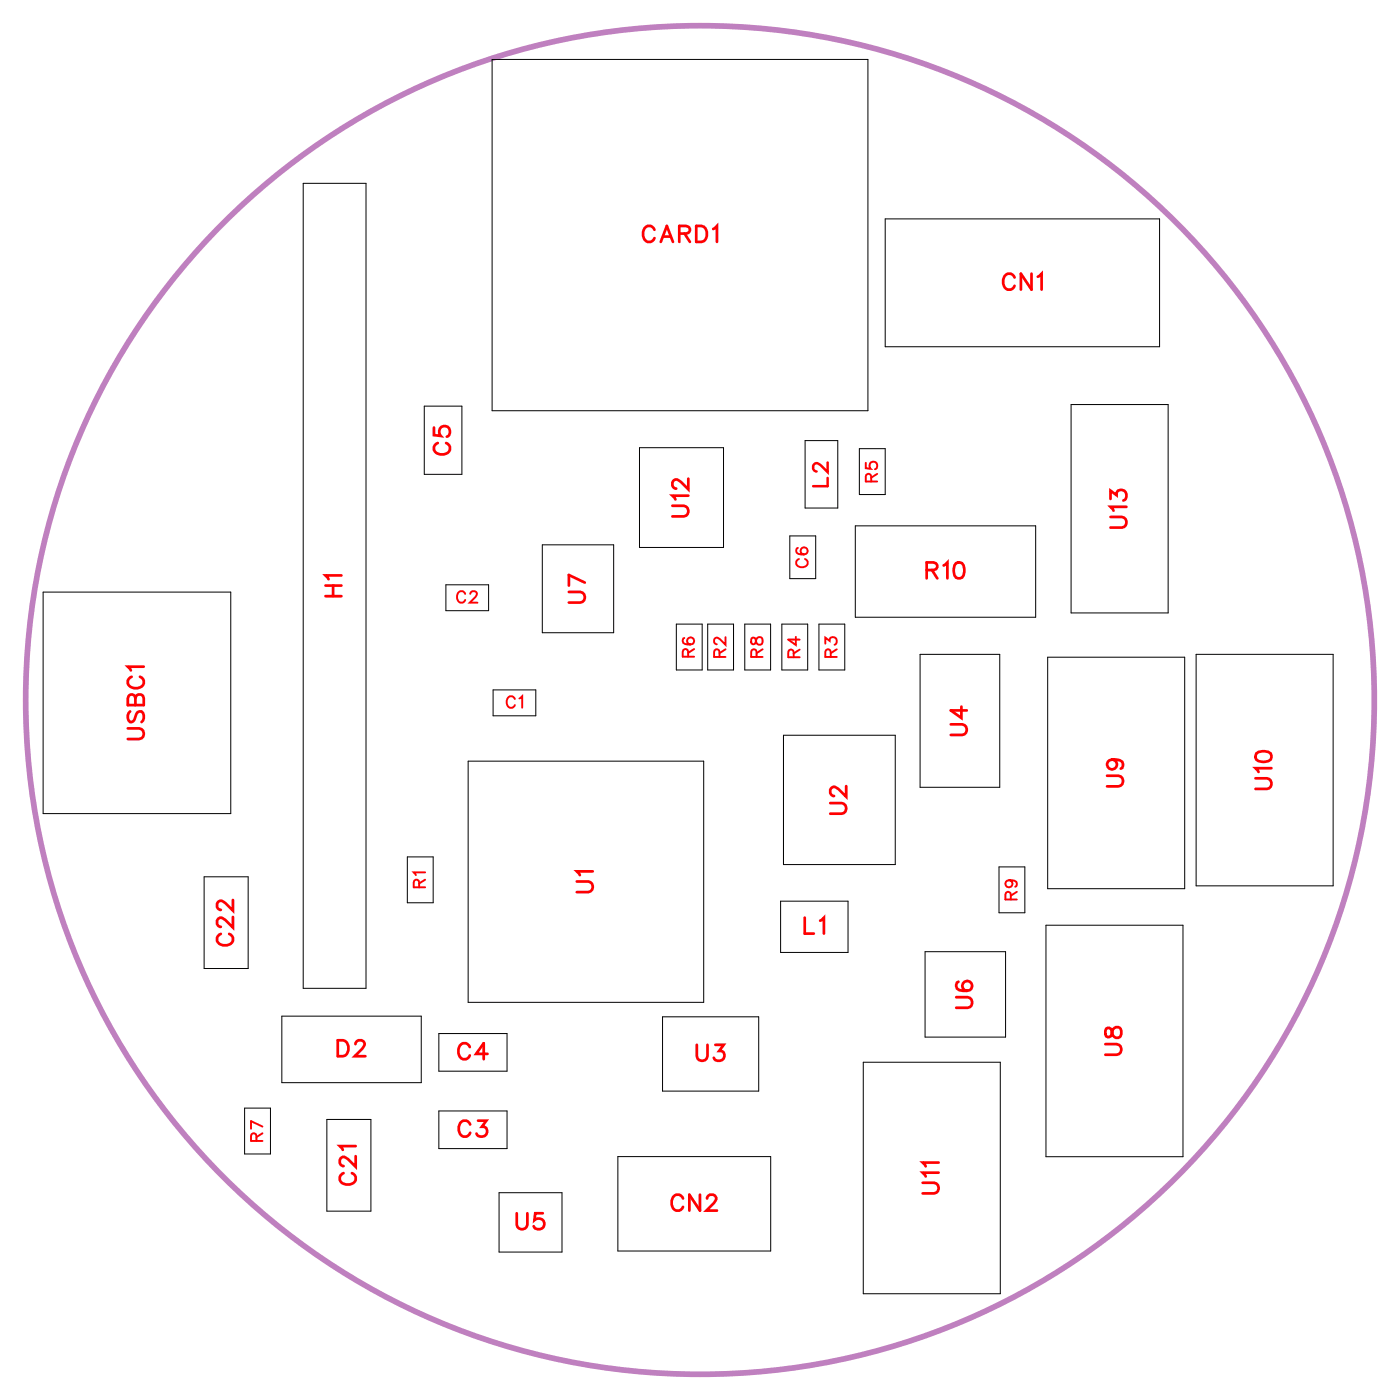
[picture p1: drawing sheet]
<svg xmlns="http://www.w3.org/2000/svg" width="62mm" height="62mm" viewBox="0 0 62 62" stroke-linecap="round" stroke-linejoin="round" font-family="sans-serif">
<circle cx="31.1" cy="31.1" r="30" fill="none" stroke="#bf80bf" stroke-width=".25"/>
<g fill="none" stroke="#000" stroke-width=".04">
<path d="M13.5 8.2h2.8v35.8h-2.8zM18.9 18.1h1.7v3h-1.7zM21.9 2.6h16.7v15.7h-16.7zM28.5 19.9h3.7v4.5h-3.7zM35.8 19.6h1.5v3h-1.5zM38.2 20h1.2v2h-1.2zM39.4 9.7h12.2v5.7h-12.2zM47.7 18h4.3v9.3h-4.3zM1.9 26.3h8.4v9.9h-8.4zM9.1 39h1.9v4.1h-1.9zM18.1 38.1h1.2v2.1h-1.2zM19.8 26h1.9v1.2h-1.9z"/>
<path d="M20.8 33.9h10.5v10.7h-10.5zM21.9 30.7h1.9v1.1h-1.9zM24.1 24.2h3.2v4h-3.2zM30.1 27.8h1.1v2h-1.1zM31.5 27.8h1.1v2h-1.1zM33.1 27.8h1.2v2h-1.2zM34.8 27.8h1.1v2h-1.1zM34.9 32.7h4.9v5.8h-4.9zM35.1 23.8h1.2v1.9h-1.2zM36.4 27.8h1.2v2h-1.2zM38.1 23.4h8v4.1h-8zM40.9 29.1h3.6v5.9h-3.6z"/>
<path d="M44.4 38.6h1.2v2h-1.2zM46.6 29.2h6.1v10.3h-6.1zM53.2 29.1h6.1v10.3h-6.1zM10.9 49.3h1.1v2h-1.1zM12.5 45.2h6.2v3h-6.2zM14.5 49.8h2v4.1h-2zM19.5 46h3.1v1.7h-3.1zM19.5 49.4h3.1v1.7h-3.1zM22.2 53.1h2.8v2.6h-2.8zM27.5 51.5h6.8v4.2h-6.8zM29.5 45.2h4.3v3.3h-4.3zM34.7 40.1h3v2.3h-3z"/>
<path d="M38.4 47.3h6.1v10.3h-6.1zM41.2 42.3h3.5v3.8h-3.5zM46.5 41.2h6.1v10.3h-6.1z"/>
</g>
<g fill="none" stroke="#f00" stroke-width=".08">
<path d="M18.6 39.5v-.3l-.1-.1-.1 .4h.5M18.9 38.8h-.5l.1 .1M18.9 39.1l-.3 .2M20.7 26.4a.19 .19 0 0 0-.2-.1 .19 .19 0 0 0-.2 .2v.1a.19 .19 0 0 0 .2 .2 .19 .19 0 0 0 .2-.1M20.9 26.4l.1-.1 .2 .1-.3 .4h.3M22.9 31.1a.19 .19 0 0 0-.2-.1 .19 .19 0 0 0-.2 .2v.1a.19 .19 0 0 0 .2 .2 .19 .19 0 0 0 .2-.1M23.1 31.1l.1-.1v.5M30.4 28.4a.22 .22 0 0 0 .2 .3 .22 .22 0 0 0 .2-.3 .16 .16 0 0 0-.2 .1 .16 .16 0 0 0 .1 .2M30.6 29.2v-.3h-.1l-.1 .3h.5M30.9 28.9l-.3 .1M32 29.2v-.3h-.1l-.1 .3h.5M32.3 28.3v.4l-.4-.3-.1 .1 .1 .2"/>
<path d="M32.3 28.9l-.3 .2M33.4 28.4v.2l.1 .1 .3-.4a.17 .17 0 0 1 .1 .2 .17 .17 0 0 1-.1 .2l-.2-.3zM33.7 29.2l-.1-.3h-.1l-.1 .3h.5M33.9 28.9l-.2 .2M35.3 29.2v-.3h-.1l-.1 .3h.5M35.4 28.3v.4l-.3-.2h.5M35.5 24.4h-.1a.22 .22 0 0 0 .3 .3 .22 .22 0 0 0 .2-.3 .16 .16 0 0 0-.3 .1 .16 .16 0 0 0 .2 .2M35.5 24.9a.19 .19 0 0 0-.1 .2 .19 .19 0 0 0 .2 .1h.1a.19 .19 0 0 0 .2-.1 .19 .19 0 0 0-.1-.2M35.6 28.9l-.3 .2M36.7 28.6v-.2l.2 .1a.17 .17 0 0 1 .3-.1 .17 .17 0 0 1-.1 .3M37 29.2l-.1-.3h-.1l-.1 .3h.5M37.2 28.9l-.2 .2"/>
<path d="M38.5 20.6v.2l.2 .1a.18 .18 0 0 1 0-.3 .18 .18 0 0 1 .3 0 .18 .18 0 0 1-.1 .3M38.8 21.4l-.1-.3h-.1l-.1 .3h.5M39 21.1l-.2 .2M44.9 39.2a.16 .16 0 0 1 .1 .2 .16 .16 0 0 1-.2 0 .16 .16 0 0 1 0-.2h.4v.3M45.2 39.7l-.2 .1M11.4 50.8v-.3l-.1-.1-.1 .4h.5M11.7 50.4l-.3 .2M11.7 50.1l-.5-.2v.3M45 40l-.1-.3h-.1l-.1 .3h.5"/>
</g>
<g fill="none" stroke="#f00" stroke-width=".12">
<path d="M19.3 19v.4h.3a.25 .25 0 0 1 0-.4 .25 .25 0 0 1 .4 .1 .25 .25 0 0 1-.1 .3M19.5 19.7a.26 .26 0 0 0-.2 .3 .26 .26 0 0 0 .3 .2h.1a.26 .26 0 0 0 .3-.2 .26 .26 0 0 0-.2-.3M29.1 10.2a.26 .26 0 0 0-.3-.1 .26 .26 0 0 0-.2 .2v.2a.26 .26 0 0 0 .2 .3 .26 .26 0 0 0 .3-.2M29.4 10.8l.3-.7 .2 .7M29.5 10.5h.3M30.2 10.4h.4l.1-.3h-.5v.7M30.5 10.4l.2 .4M31 10.1h.2a.38 .38 0 0 1 .3 .3 .38 .38 0 0 1-.3 .4h-.2zM31.7 10.2l.2-.1v.7M45.1 12.3a.26 .26 0 0 0-.3-.1 .26 .26 0 0 0-.2 .2v.2a.26 .26 0 0 0 .2 .3 .26 .26 0 0 0 .3-.2M45.9 12.2v.7l-.5-.7v.7M46.2 12.3l.1-.1v.7"/>
<path d="M5.7 32.4h.5l.2 .2-.1 .2-.6 .1M5.8 31.7l-.1 .1 .1 .3h.2l.2-.4h.1l.1 .1-.1 .3M5.9 30.1a.26 .26 0 0 0-.2 .3 .26 .26 0 0 0 .3 .2h.1a.26 .26 0 0 0 .3-.2 .26 .26 0 0 0-.2-.3M6 31.1v-.2h-.2l-.1 .5h.7v-.3l-.1-.2-.2 .1-.1 .4M6.4 29.7h-.7l.1 .1M14.5 26.5h.7M14.5 26.1h.7M14.8 26.1v.4M15.2 25.6h-.7l.1 .2M25.3 26.3h.5l.2 .2-.1 .3h-.6M25.7 39.2h.5l.2 .2-.1 .3h-.6M26 25.9l-.7-.3v.5"/>
<path d="M26.4 38.8h-.7l.1 .1M29.9 22.5h.5l.2 .2-.1 .2-.6 .1M30.6 22.1h-.7l.1 .1M30.6 21.3v.5l-.3-.4-.3-.1-.1 .2v.1l.2 .1M36.9 35.7h.5l.2 .2-.1 .3h-.6M37.6 35v.4l-.3-.3-.2-.1-.2 .1v.2l.2 .1M41.2 25.4l.4-.1 .1-.1-.2-.2h-.3v.7M41.5 25.4l.2 .3M42 25.2l.1-.2v.7M42.3 32.2h.5l.2 .2-.1 .3h-.6M42.5 25.1l.1-.1a.37 .37 0 0 1 .3 .4 .37 .37 0 0 1-.3 .3 .45 .45 0 0 1-.1-.6zM42.8 31.4v.5l-.5-.3h.7"/>
<path d="M49.3 34.5h.5l.2 .2-.1 .3h-.6M49.4 23h.5l.2 .2-.1 .2-.6 .1M49.4 22.2v-.4l.3 .2a.24 .24 0 0 1 .4-.1 .24 .24 0 0 1-.1 .4M49.5 33.8a.22 .22 0 0 1 .2 .3 .22 .22 0 0 1-.4 .1 .22 .22 0 0 1 .1-.4h.1a.34 .34 0 0 1 .5 .3l-.1 .1M50.1 22.6h-.7l.1 .1M55.9 34.6h.5l.2 .2-.1 .3h-.6M55.9 33.5l.3-.1a.3 .3 0 0 1 .4 .3 .38 .38 0 0 1-.4 .2 .38 .38 0 0 1-.3-.3zM56.6 34.2h-.7l.1 .1M9.8 41.6a.26 .26 0 0 0-.1 .2 .26 .26 0 0 0 .2 .3h.2a.26 .26 0 0 0 .3-.3 .26 .26 0 0 0-.2-.2M10.4 40.8v.5l-.4-.4-.2-.1-.1 .2v.1l.1 .1M10.4 40v.5l-.4-.3-.2-.1-.1 .1v.1l.1 .2M15 46.3h.3a.38 .38 0 0 1 .2 .3 .38 .38 0 0 1-.2 .4h-.3z"/>
<path d="M15.3 52.2a.26 .26 0 0 0-.2 .3 .26 .26 0 0 0 .3 .2h.2a.26 .26 0 0 0 .2-.2 .26 .26 0 0 0-.1-.3M15.8 46.5l.1-.2h.2l.1 .1-.1 .3-.3 .3h.5M15.8 51.4v.5l-.3-.3-.2-.1-.2 .1v.1l.2 .2M15.8 51h-.7l.2 .2M20.9 46.6a.26 .26 0 0 0-.3-.2 .26 .26 0 0 0-.2 .3v.2a.26 .26 0 0 0 .2 .2 .26 .26 0 0 0 .3-.1M20.9 50a.26 .26 0 0 0-.3-.1 .26 .26 0 0 0-.2 .2v.2a.26 .26 0 0 0 .2 .3 .26 .26 0 0 0 .3-.2M21.3 49.9h.3l-.2 .2a.24 .24 0 0 1 .2 .4 .24 .24 0 0 1-.4-.1M21.7 46.9h-.5l.3-.5v.7M23 54v.5l.2 .2 .2-.1 .1-.6M24.1 54h-.3v.3a.25 .25 0 0 1 .4 0 .25 .25 0 0 1-.1 .4 .25 .25 0 0 1-.4-.1M30.4 53.3a.26 .26 0 0 0-.3-.1 .26 .26 0 0 0-.2 .2v.2a.26 .26 0 0 0 .2 .3 .26 .26 0 0 0 .3-.2M31 46.5v.5l.2 .2 .2-.1 .1-.6"/>
<path d="M31.1 53.2v.7l-.4-.7v.7M31.5 53.3l.1-.1h.1l.2 .1-.1 .2-.4 .4h.5M31.8 46.5h.4l-.2 .3a.24 .24 0 0 1 .2 .3 .24 .24 0 0 1-.4 0M35.8 40.8v.7h.4M36.5 41l.2-.2v.7M41 52.6h.6l.2 .2-.1 .3h-.7M41.8 52.2h-.8l.2 .1M41.8 51.7h-.8l.2 .2M42.5 44.4h.6l.2 .2-.1 .2h-.7M42.6 43.7a.35 .35 0 0 0 .2 .4 .35 .35 0 0 0 .5-.2 .22 .22 0 0 0-.3-.3 .22 .22 0 0 0-.2 .2 .22 .22 0 0 0 .2 .3M49.2 46.5h.5l.2 .2-.1 .2h-.6M49.2 45.8v.3h.1l.3-.4a.24 .24 0 0 1 .3 .2 .24 .24 0 0 1-.3 .3l-.1-.1-.1-.3z"/>
</g>
<path d="M36.8 20.6v.4l-.5-.4-.1 .3 .1 .1M36.8 21.3v.3h-.6" fill="none" stroke="#f00" stroke-width=".11"/>
<g font-size="1.2" fill="#fff">
<text x="28.6" y="11.1">CARD1</text>
<text x="44.6" y="13.2">CN1</text>
<text x="20.3" y="20.3" transform="rotate(-90 20.3 20.3)">C5</text>
<text x="30.9" y="23" transform="rotate(-90 30.9 23)">U12</text>
<text x="50.4" y="23.5" transform="rotate(-90 50.4 23.5)">U13</text>
<text x="15.5" y="26.6" transform="rotate(-90 15.5 26.6)">H1</text>
<text x="26.3" y="26.9" transform="rotate(-90 26.3 26.9)">U7</text>
<text x="41.2" y="26">R10</text>
<text x="6.7" y="32.9" transform="rotate(-90 6.7 32.9)">USBC1</text>
<text x="43.3" y="32.8" transform="rotate(-90 43.3 32.8)">U4</text>
<text x="50.3" y="35" transform="rotate(-90 50.3 35)">U9</text>
<text x="56.9" y="35.2" transform="rotate(-90 56.9 35.2)">U10</text>
<text x="26.7" y="39.8" transform="rotate(-90 26.7 39.8)">U1</text>
<text x="35.7" y="41.8">L1</text>
<text x="37.9" y="36.3" transform="rotate(-90 37.9 36.3)">U2</text>
<text x="10.7" y="42.1" transform="rotate(-90 10.7 42.1)">C22</text>
<text x="15" y="47.3">D2</text>
<text x="20.3" y="47.4">C4</text>
<text x="30.9" y="47.5">U3</text>
<text x="43.5" y="44.9" transform="rotate(-90 43.5 44.9)">U6</text>
<text x="50.2" y="47" transform="rotate(-90 50.2 47)">U8</text>
<text x="16.1" y="52.8" transform="rotate(-90 16.1 52.8)">C21</text>
<text x="20.4" y="50.9">C3</text>
<text x="42.1" y="53.2" transform="rotate(-90 42.1 53.2)">U11</text>
<text x="22.9" y="55">U5</text>
<text x="29.8" y="54.2">CN2</text>
</g>
<text font-size="1.1" fill="#fff" x="37.1" y="21.7" transform="rotate(-90 37.1 21.7)">L2</text>
<g font-size=".9" fill="#fff">
<text x="39.2" y="21.5" transform="rotate(-90 39.2 21.5)">R5</text>
<text x="20.3" y="27">C2</text>
<text x="31.1" y="29.3" transform="rotate(-90 31.1 29.3)">R6</text>
<text x="32.5" y="29.3" transform="rotate(-90 32.5 29.3)">R2</text>
<text x="34.1" y="29.3" transform="rotate(-90 34.1 29.3)">R8</text>
<text x="35.8" y="29.3" transform="rotate(-90 35.8 29.3)">R4</text>
<text x="36.1" y="25.3" transform="rotate(-90 36.1 25.3)">C6</text>
<text x="37.4" y="29.3" transform="rotate(-90 37.4 29.3)">R3</text>
<text x="22.5" y="31.7">C1</text>
<text x="19.1" y="39.5" transform="rotate(-90 19.1 39.5)">R1</text>
<text x="45.5" y="40.1" transform="rotate(-90 45.5 40.1)">R9</text>
<text x="11.9" y="50.8" transform="rotate(-90 11.9 50.8)">R7</text>
</g>
</svg>
